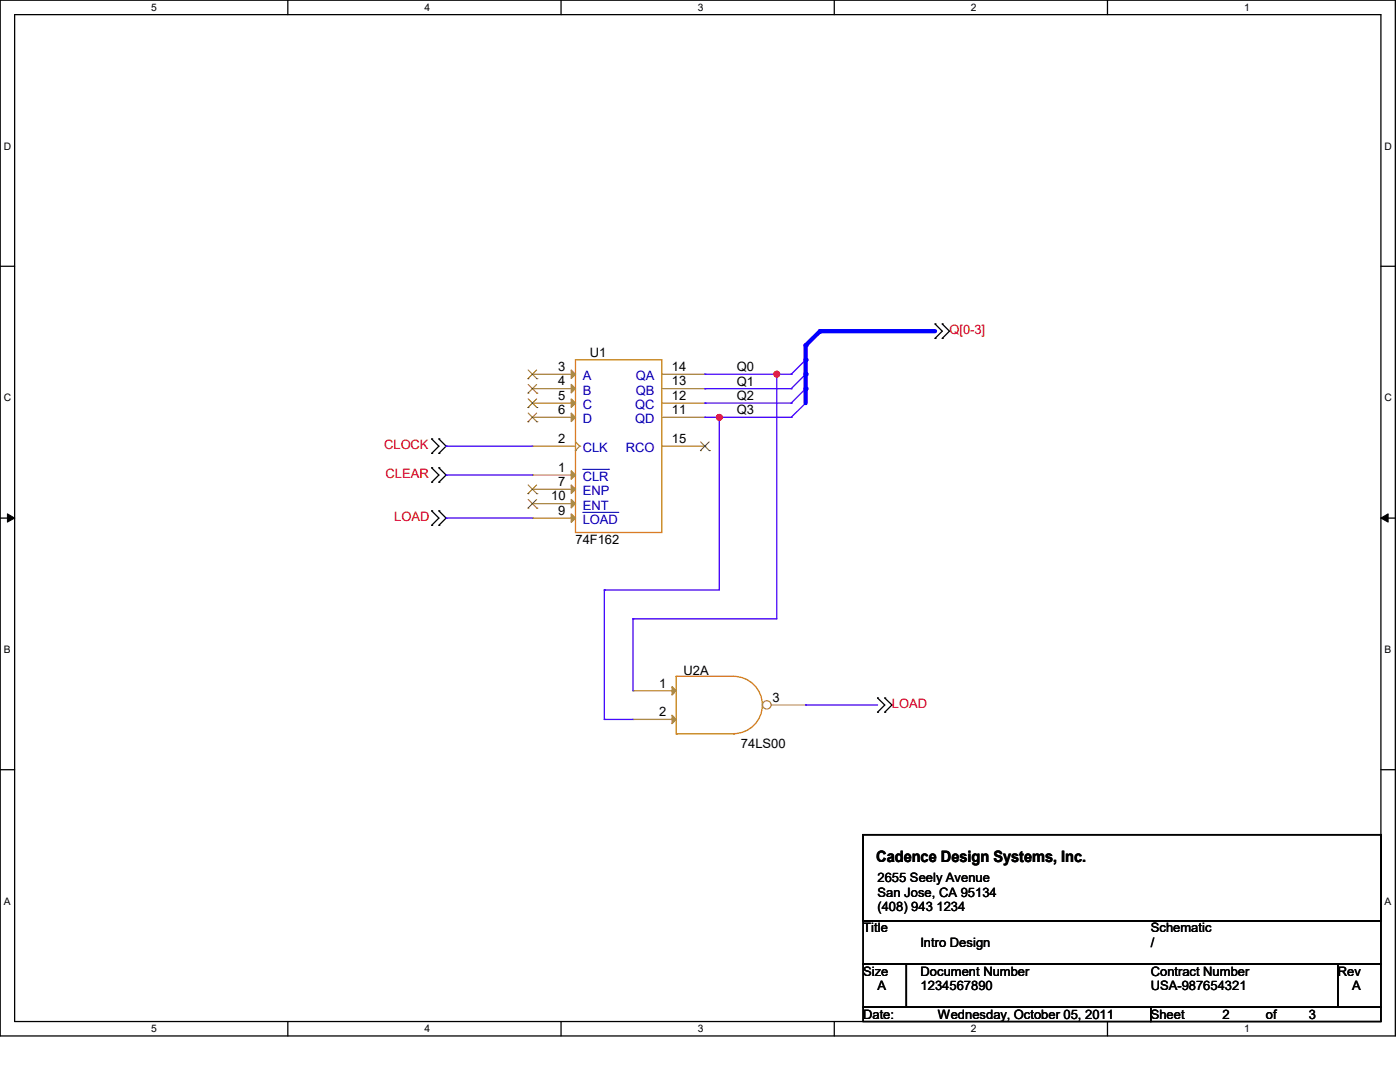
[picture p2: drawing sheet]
<svg xmlns="http://www.w3.org/2000/svg" width="279mm" height="216mm" viewBox="0 0 279 216" stroke-linecap="round" stroke-linejoin="round" font-family="sans-serif">
<path d="M0 0h278.5v206.7h-278.5zM2.9 2.9h272.7v200.9h-272.7z" fill="none" stroke="#000" stroke-width=".25"/>
<g fill="#fff">
<path d="M30.2 .3h1.1v2.3h-1.1z"/>
<path d="M30.2 204.1h1.1v2.3h-1.1z"/>
</g>
<path d="M57.4 0v2.9M57.4 203.8v2.9" fill="none" stroke="#000" stroke-width=".25"/>
<g fill="#fff">
<path d="M84.7 .3h1.1v2.3h-1.1z"/>
<path d="M84.7 204.1h1.1v2.3h-1.1z"/>
</g>
<path d="M112 0v2.9M112 203.8v2.9" fill="none" stroke="#000" stroke-width=".25"/>
<g fill="#fff">
<path d="M139.2 .3h1.1v2.3h-1.1z"/>
<path d="M139.2 204.1h1.1v2.3h-1.1z"/>
</g>
<path d="M166.5 0v2.9M166.5 203.8v2.9" fill="none" stroke="#000" stroke-width=".25"/>
<g fill="#fff">
<path d="M193.8 .3h1.1v2.3h-1.1z"/>
<path d="M193.8 204.1h1.1v2.3h-1.1z"/>
</g>
<path d="M221 0v2.9M221 203.8v2.9" fill="none" stroke="#000" stroke-width=".25"/>
<g fill="#fff">
<path d="M248.3 .3h1.1v2.3h-1.1z"/>
<path d="M248.3 204.1h1.1v2.3h-1.1z"/>
<path d="M.8 28h1.4v2.3h-1.4z"/>
<path d="M276.3 28h1.4v2.3h-1.4z"/>
<path d="M.8 78.2h1.4v2.3h-1.4z"/>
<path d="M276.3 78.2h1.4v2.3h-1.4z"/>
</g>
<path d="M0 53.1h2.9M275.6 53.1h2.9" fill="none" stroke="#000" stroke-width=".25"/>
<g fill="#fff">
<path d="M.8 128.5h1.3v2.2h-1.3z"/>
<path d="M276.3 128.5h1.3v2.2h-1.3z"/>
</g>
<path d="M0 103.4h2.9M275.6 103.4h2.9" fill="none" stroke="#000" stroke-width=".25"/>
<path d="M1.5 102.5l1.4 .9-1.4 .8zM275.6 103.4l1.4-.9v1.7z" fill="#000" stroke="#000" stroke-width=".2"/>
<g fill="#fff">
<path d="M.8 178.7h1.3v2.2h-1.3z"/>
<path d="M276.3 178.7h1.3v2.2h-1.3z"/>
</g>
<g fill="none" stroke="#000" stroke-width=".25">
<path d="M186.6 67.5h.1M186.6 64.6h.1M186.6 64.6l1.4 1.5-1.4 1.4M188 67.5h.1M188 64.6h.1M188 64.6l1.5 1.5-1.5 1.4M86.1 87.6h.1M86.1 90.5h.1M86.1 93.3h.1M86.1 96.2h.1M86.1 87.6l1.5 1.4-1.5 1.5M86.1 93.3l1.5 1.5-1.5 1.4"/>
<path d="M87.6 90.5h.1M87.6 87.6h.1M87.6 96.2h.1M87.6 93.3h.1M87.6 87.6l1.4 1.4-1.4 1.5M87.6 93.3l1.4 1.5-1.4 1.4M86.1 101.9h.1M86.1 104.8h.1M86.1 101.9l1.5 1.5-1.5 1.4M87.6 104.8h.1M87.6 101.9h.1M87.6 101.9l1.4 1.5-1.4 1.4"/>
<path d="M175.1 139.3h.1M175.1 139.3l1.5 1.4-1.5 1.4M176.6 139.3h.1M176.6 139.3l1.4 1.4-1.4 1.4M0 153.6h2.9M175.1 142.1h.1M176.6 142.1h.1M275.6 153.6h2.9M172.3 166.5h103.3v17.2h-103.3zM172.3 183.7h103.3v8.7h-103.3zM172.3 192.4h8.6v8.6h-8.6zM180.9 192.4h86.1v8.6h-86.1z"/>
<path d="M267 192.4h8.6v8.6h-8.6zM172.3 201h57.4v2.8h-57.4zM229.7 201h45.9v2.8h-45.9z"/>
</g>
<path d="M157.9 74.7h.1M157.9 77.6h.1M160.8 71.8l-2.9 2.9M160.8 74.7l-2.9 2.9M160.8 77.6l-2.9 2.8M157.9 80.4h.1M157.9 83.3h.1M160.8 80.4l-2.9 2.9" fill="none" stroke="#4200ff" stroke-width=".25"/>
<path d="M114.9 71.8h17.2v34.5h-17.2zM135 135h.1M135 135h11.4a5.7 5.7 0 0 1 5.7 5.7 5.7 5.7 0 0 1-5.7 5.7M135 135v11.4M135 146.4h.1M135 146.4h11.4M146.4 146.4h.1" fill="none" stroke="#cc8006" stroke-width=".25"/>
<g fill="#a84" stroke="#a84" stroke-width=".25">
<path d="M114 73.8l.9 .9-.9 .8z"/>
<path d="M114 76.7l.9 .9-.9 .8z"/>
<path d="M114 79.6l.9 .8-.9 .9z"/>
<path d="M114 82.4l.9 .9-.9 .8z"/>
<path d="M114 93.9l.9 .9-.9 .8z"/>
<path d="M114 96.8l.9 .8-.9 .9z"/>
<path d="M114 99.7l.9 .8-.9 .8z"/>
<path d="M114 102.5l.9 .9-.9 .8z"/>
<path d="M134.1 137l.9 .8-.9 .9z"/>
<path d="M134.1 142.7l.9 .9-.9 .8z"/>
</g>
<g fill="none" stroke="#a84" stroke-width=".25">
<path d="M106.3 74.7h.1M106.3 77.6h.1M106.3 74.7h8.6M106.3 77.6h8.6M132.1 74.7h8.6M132.1 77.6h8.6M140.7 74.7h.1M140.7 77.6h.1M106.3 80.4h.1M106.3 83.3h.1M106.3 89h.1M106.3 94.8h.1"/>
<path d="M106.3 97.6h.1M106.3 80.4h8.6M106.3 83.3h8.6M106.3 89h8.6M106.3 94.8h8.6M106.3 97.6h8.6M114.9 89.9h.1M114.9 88.2l.8 .8M115.7 89h.1M115.7 89l-.8 .9M132.1 80.4h8.6M132.1 83.3h8.6"/>
<path d="M132.1 89h8.6M140.7 80.4h.1M140.7 83.3h.1M140.7 89h.1M106.3 100.5h.1M106.3 103.4h.1M106.3 100.5h8.6M106.3 103.4h8.6M126.3 137.8h.1M126.3 137.8h8.7M126.3 143.6h.1M126.3 143.6h8.7"/>
</g>
<g fill="none" stroke="#804000" stroke-width=".2">
<path d="M105.4 75.6h.1M105.4 78.4h.1M105.4 73.8l1.7 1.8M105.4 76.7l1.7 1.7M105.4 79.6l1.7 1.7M107.1 73.8l-1.7 1.8M107.1 76.7l-1.7 1.7M107.1 79.6l-1.7 1.7M107.1 75.6h.1M107.1 78.4h.1M105.4 81.3h.1M105.4 84.2h.1"/>
<path d="M105.4 98.5h.1M105.4 82.4l1.7 1.8M105.4 96.8l1.7 1.7M105.4 99.7l1.7 1.7M107.1 82.4l-1.7 1.8M107.1 96.8l-1.7 1.7M107.1 99.7l-1.7 1.7M107.1 81.3h.1M107.1 84.2h.1M107.1 98.5h.1M139.8 89.9h.1M139.8 88.2l1.8 1.7"/>
<path d="M141.5 88.2l-1.7 1.7M141.6 89.9h.1M105.4 101.4h.1M107.1 101.4h.1"/>
</g>
<path d="M116.3 93.6h5.2M121.5 93.6h.1M116.3 102.2h7M123.3 102.2h.1" fill="none" stroke="#00c" stroke-width=".2"/>
<circle cx="153" cy="140.7" r=".84" fill="#fff" stroke="#a84" stroke-width=".25"/>
<path d="M153.9 140.7h6.9M160.8 140.7h.1" fill="none" stroke="#a84" stroke-width=".25"/>
<path d="M140.7 77.6h.1M140.7 77.6h17.2M155 74.7h.1M155 74.7h2.9M140.7 80.4h.1M140.7 80.4h17.2M143.6 83.3h.1M143.6 83.3h14.3" fill="none" stroke="#4200ff" stroke-width=".25"/>
<path d="M160.8 77.6v2.8" fill="none" stroke="#00f" stroke-width=".85"/>
<circle cx="160.8" cy="77.6" r=".42" fill="#00f"/>
<path d="M160.8 74.7v2.9" fill="none" stroke="#00f" stroke-width=".85"/>
<circle cx="160.8" cy="74.7" r=".42" fill="#00f"/>
<path d="M160.8 68.9v2.9" fill="none" stroke="#00f" stroke-width=".85"/>
<circle cx="160.8" cy="68.9" r=".42" fill="#00f"/>
<path d="M160.8 71.8v2.9" fill="none" stroke="#00f" stroke-width=".85"/>
<circle cx="160.8" cy="71.8" r=".42" fill="#00f"/>
<path d="M163.7 66.1l-2.9 2.8" fill="none" stroke="#00f" stroke-width=".85"/>
<circle cx="163.7" cy="66.1" r=".42" fill="#00f"/>
<path d="M163.7 66.1h22.9" fill="none" stroke="#00f" stroke-width=".85"/>
<circle cx="163.7" cy="66.1" r=".42" fill="#00f"/>
<g fill="none" stroke="#4200ff" stroke-width=".25">
<path d="M140.7 74.7h.1M140.7 74.7h14.3M155 74.7h.1M155 74.7v48.8h-28.7M89 89h.1M89 94.8h.1M89 89h17.3M89 94.8h17.3M140.7 83.3h.1M140.7 83.3h2.9M143.6 83.3h.1M143.6 83.3v34.4h-23"/>
<path d="M89 103.4h.1M89 103.4h17.3M120.6 117.7h.1M120.6 117.7v25.9M126.3 123.5h.1M126.3 123.5v14.3M120.6 143.6h.1M120.6 143.6h5.7M160.8 140.7h.1M160.8 140.7h14.3"/>
</g>
<g fill="#f00" stroke="#f00" stroke-width=".25">
<circle cx="155" cy="74.7" r=".55"/>
<circle cx="143.6" cy="83.3" r=".55"/>
</g>
<text font-size="3.1" x="174.8" y="172">Cadence Design Systems, Inc.</text>
<g font-size="2.6">
<text x="117.7" y="71.2">U1</text>
<text x="111.4" y="74">3</text>
<text x="111.4" y="76.9">4</text>
<text x="134.1" y="74">14</text>
<text x="134.1" y="76.9">13</text>
<text x="147" y="74.1">Q0</text>
<text x="147" y="77">Q1</text>
<text x="111.4" y="79.8">5</text>
<text x="111.4" y="82.6">6</text>
<text x="134.1" y="79.8">12</text>
<text x="134.1" y="82.6">11</text>
<text x="147" y="79.8">Q2</text>
<text x="147" y="82.7">Q3</text>
<text x="111.4" y="88.4">2</text>
<text x="134.1" y="88.4">15</text>
<text x="111.4" y="94.1">1</text>
<text x="110" y="99.9">10</text>
<text x="111.4" y="97">7</text>
<text x="111.4" y="102.7">9</text>
<text x="114.8" y="108.6">74F162</text>
<text x="131.5" y="137.2">1</text>
<text x="136.4" y="134.7">U2A</text>
<text x="131.5" y="142.9">2</text>
<text x="154.2" y="140">3</text>
<text x="147.9" y="149.4">74LS00</text>
<text x="175.1" y="176">2655 Seely Avenue</text>
<text x="175.1" y="178.9">San Jose, CA 95134</text>
<text x="175.1" y="181.8">(408) 943 1234</text>
<text x="172.3" y="186.1">Title</text>
<text x="183.7" y="188.9">Intro Design</text>
<text x="229.7" y="186.1">Schematic</text>
<text x="229.7" y="188.9">/</text>
<text x="172.3" y="194.7">Size</text>
<text x="175.1" y="197.6">A</text>
<text x="183.7" y="194.7">Document Number</text>
<text x="183.7" y="197.6">1234567890</text>
<text x="229.7" y="194.7">Contract Number</text>
<text x="229.7" y="197.6">USA-987654321</text>
<text x="267" y="194.7">Rev</text>
<text x="269.8" y="197.6">A</text>
<text x="172.3" y="203.3">Date:</text>
<text x="187.2" y="203.3">Wednesday, October 05, 2011</text>
<text x="229.7" y="203.3">Sheet</text>
<text x="244" y="203.3">2</text>
<text x="252.6" y="203.3">of</text>
<text x="261.2" y="203.3">3</text>
</g>
<g font-size="2.6" fill="#f00">
<text x="189.5" y="66.7">Q[0-3]</text>
<text x="76.7" y="89.6">CLOCK</text>
<text x="77" y="95.4">CLEAR</text>
<text x="78.7" y="104">LOAD</text>
<text x="178" y="141.3">LOAD</text>
</g>
<g font-size="2.6" fill="#00c">
<text x="116.3" y="75.9">A</text>
<text x="126.9" y="75.9">QA</text>
<text x="116.3" y="78.7">B</text>
<text x="116.3" y="81.6">C</text>
<text x="126.8" y="81.6">QC</text>
<text x="126.9" y="78.7">QB</text>
<text x="116.3" y="84.5">D</text>
<text x="126.8" y="84.5">QD</text>
<text x="116.3" y="90.2">CLK</text>
<text x="116.3" y="96">CLR</text>
<text x="124.9" y="90.2">RCO</text>
<text x="116.3" y="98.8">ENP</text>
<text x="116.3" y="101.7">ENT</text>
<text x="116.3" y="104.6">LOAD</text>
</g>
<g font-size="2.1">
<text x="30.2" y="2.2">5</text>
<text x="84.7" y="2.2">4</text>
<text x="139.2" y="2.2">3</text>
<text x="193.8" y="2.2">2</text>
<text x="248.3" y="2.2">1</text>
<text x=".8" y="29.8">D</text>
<text x="276.3" y="29.8">D</text>
<text x=".8" y="80.1">C</text>
<text x="276.3" y="80.1">C</text>
<text x=".8" y="130.3">B</text>
<text x="276.3" y="130.3">B</text>
<text x=".8" y="180.5">A</text>
<text x="276.3" y="180.5">A</text>
<text x="30.2" y="206">5</text>
<text x="84.7" y="206">4</text>
<text x="139.2" y="206">3</text>
<text x="193.8" y="206">2</text>
<text x="248.3" y="206">1</text>
</g>
</svg>
